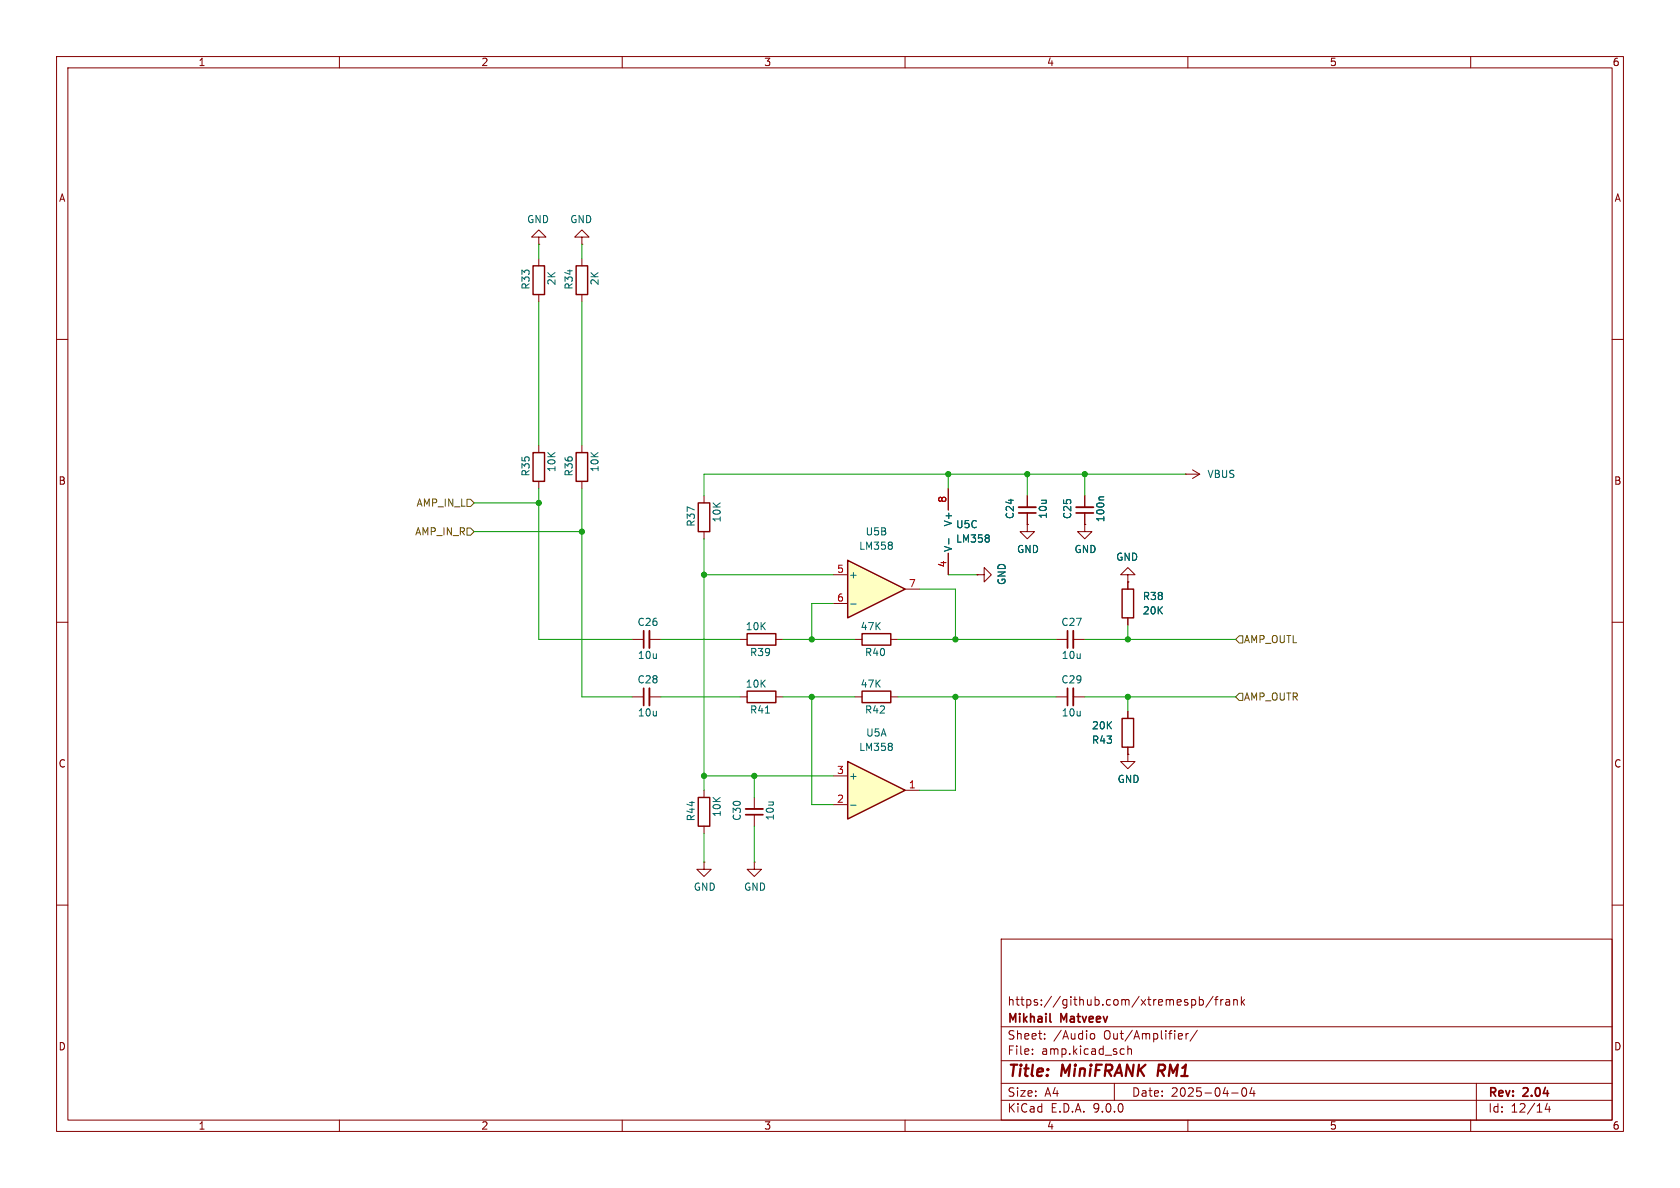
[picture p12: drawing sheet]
<svg xmlns="http://www.w3.org/2000/svg" width="297mm" height="210mm" viewBox="0 0 297 210" stroke-linecap="round" stroke-linejoin="round" font-family="sans-serif">
<g fill="none" stroke="#840000" stroke-width=".18">
<path d="M10 10h277v190h-277zM12 12h273v186h-273zM60 10v2M110 10v2M160 10v2M210 10v2M260 10v2M102.9 45.7v1.3M102.9 52.1v1.2M10 60h2M285 60h2M167.6 86.4v3.8"/>
<path d="M167.6 97.8v3.8M181.6 92.7v1.3h1.3l-1.3 1.3-1.3-1.3h1.3M181.6 92.7h.1M181.6 87.6v2.1M181.6 90.7v2M191.8 92.7v1.3h1.2l-1.2 1.3-1.3-1.3h1.3M191.8 92.7h.1M191.8 87.6v2.1M191.8 90.7v2M209.5 83.8h.1M209.5 83.8h2.6M210.8 83.1l1.3 .7"/>
<path d="M212.1 83.8l-1.3 .8M10 110h2M172.7 101.6h1.3v-1.3l1.3 1.3-1.3 1.3v-1.3M172.7 101.6h.1M186.7 113h2M189.7 113h2.1M199.4 101.6h1.3l-1.3-1.3-1.3 1.3h1.3v1.3M199.4 102.9h.1M199.4 102.9v1.2M199.4 109.2v1.3M285 110h2M186.7 123.2h2"/>
<path d="M189.7 123.2h2.1M199.4 133.4v1.2h1.3l-1.3 1.3-1.3-1.3h1.3M199.4 133.4h.1M199.4 125.7v1.3M199.4 132.1v1.3M10 160h2M177 166h108v32h-108zM210.7 176.8l.4-.1 .3 .3v.4l-.2 .2h-.5M212 176.8l.5-.1 .2 .3v.4l-.1 .2h-.6M212 176.2v1.5M214.5 176.1l-1.3 2M214.7 176.7h.6"/>
<path d="M215.3 176.2l-.3 .2v1.3M215.8 176.7v1M216.2 176.7l-.2 .1-.2 .2M216.7 176.8h.6l.1 .9M217.4 177.1h-.5a.29 .29 0 0 0-.2 .3 .29 .29 0 0 0 .2 .3l.5-.1M218.1 176.8l.2-.1 .4 .1v.9M218.1 176.7v1M219.5 176.2v1.5M219.6 177.1l.4 .6M220 176.7l-.5 .6M285 160h2M60 198v2"/>
<path d="M110 198v2M160 198v2M177 194.5h108M177 191.5h108M177 187.5h108M177 181.5h108M182.5 186.3v.1M182.5 185.5v.1M184.7 183.6v.1M184.7 182.8v.1M192.7 183l.3-.3 .4 .1 .1 .2v.4l-.1 .2-.4 .1-.3-.3M197 191.5v3"/>
<path d="M198.6 185.4l.1 .1M198.7 186.3l-.1 .1M199.4 184.9v1.5M199.4 185.5l.2-.1 .4 .1v.9M208.5 182.7l.5 .1v.3l-.7 .1M209 183.6l-.5 .1M209.7 182.7v1M210 198v2M210.1 182.7l-.3 .1-.1 .2M211.7 182.1l-1.3 2M217.7 193.2h1.2M219.7 192.4l.2-.1a.81 .81 0 0 1 .6 .6 .81 .81 0 0 1-.3 .8l-.2 .1a.81 .81 0 0 1-.3-1.4z"/>
<path d="M221.3 192.2l-.3 1.1h.9M221.7 192.8v1M260 198v2M261 191.5v6.5M273.5 195l-.3 1.1h.9M273.9 195.6v1"/>
</g>
<path d="M204.9 188.2l-.3 2" fill="none" stroke="#840000" stroke-width=".4"/>
<path d="M180.1 90.7h3M190.2 90.7h3.1M188.7 111.5v3.1M188.7 121.7v3M185.6 180.5l.2 .2" fill="none" stroke="#840000" stroke-width=".3"/>
<path d="M101.9 47h2v5.1h-2zM198.4 104.1h2v5.1h-2zM198.4 127h2v5.1h-2z" fill="none" stroke="#840000" stroke-width=".25"/>
<path d="M180.1 89.7h3M190.2 89.7h3.1M189.7 111.5v3.1M189.7 121.7v3" fill="none" stroke="#840000" stroke-width=".33"/>
<path d="M167.7 95.2v1M174.8 94.7v.3M174.8 95.2v.5M195.1 87.8h-.6l-.2 .2" fill="none" stroke="#006464" stroke-width=".18"/>
<path d="M149.9 134.6l10.1 5.1-10.1 5.1z" fill="#ffffc2"/>
<path d="M94.2 47h2.1v5.1h-2.1zM94.2 80h2.1v5.1h-2.1zM101.9 80h2v5.1h-2zM123.4 88.9h2.1v5.1h-2.1zM132.1 112h5.1v2h-5.1zM152.4 112h5.1v2h-5.1zM132.1 122.2h5.1v2h-5.1zM149.9 134.6l10.1 5.1-10.1 5.1zM152.4 122.2h5.1v2h-5.1zM123.4 141h2.1v5.1h-2.1z" fill="none" stroke="#840000" stroke-width=".25"/>
<g fill="none" stroke="#840000" stroke-width=".18">
<path d="M95.2 41.9h1.3l-1.3-1.3-1.2 1.3h1.2v1.3M95.2 43.2h.1M95.2 45.7v1.3M95.2 52.1v1.2M102.9 41.9h1.2l-1.2-1.3-1.3 1.3h1.3v1.3M102.9 43.2h.1M95.2 78.7v1.3M102.9 78.7v1.3M95.2 85.1v1.3M102.9 85.1v1.3M124.5 87.6v1.3M124.5 94v1.3"/>
<path d="M111.8 113h2M114.8 113h2M130.8 113h1.3M137.2 113h1.2M151.1 113h1.3M157.5 113h1.2M111.8 123.2h2M114.8 123.2h2M124.5 139.7v1.3M130.8 123.2h1.3M137.2 123.2h1.2M147.3 137.2h2.6"/>
<path d="M151.1 123.2h1.3M157.5 123.2h1.2M160 139.7h2.6M124.5 152.4v1.3h1.2l-1.2 1.2-1.3-1.2h1.3M124.5 152.4h.1M124.5 146.1v1.2M133.3 141v2M133.3 144v2.1M147.3 142.2h2.6"/>
</g>
<path d="M135.3 126.1h.7M157.7 131.5v.3M157.7 132.1v.4M150.4 142.3h1" fill="none" stroke="#006464" stroke-width=".18"/>
<path d="M113.8 111.5v3.1M113.8 121.7v3M131.8 144h3.1" fill="none" stroke="#840000" stroke-width=".3"/>
<path d="M114.8 111.5v3.1M114.8 121.7v3M131.8 143h3.1" fill="none" stroke="#840000" stroke-width=".33"/>
<path d="M149.9 99.1l10.1 5-10.1 5.1z" fill="#ffffc2"/>
<path d="M149.9 99.1l10.1 5-10.1 5.1z" fill="none" stroke="#840000" stroke-width=".25"/>
<g fill="none" stroke="#840000" stroke-width=".18">
<path d="M167.6 86.4v3.8M167.6 97.8v3.8M181.6 92.7h.1M181.6 87.6v2.1M181.6 90.7v2M191.8 92.7h.1M191.8 87.6v2.1M191.8 90.7v2M147.3 101.6h2.6M147.3 106.7h2.6M160 104.1h2.6M172.7 101.6h.1"/>
<path d="M199.4 102.9h.1M199.4 102.9v1.2M199.4 109.2v1.3M199.4 133.4h.1M199.4 125.7v1.3M199.4 132.1v1.3M133.3 152.4v1.3h1.3l-1.3 1.2-1.2-1.2h1.2M133.3 152.4h.1"/>
</g>
<path d="M157.7 96v.3M157.7 96.5v.5M167.7 95.2v1M174.8 94.7v.3M174.8 95.2v.5M195.1 87.8h-.6l-.2 .2M150.4 106.8h1" fill="none" stroke="#006464" stroke-width=".18"/>
<path d="M82.5 93.3h.7l.6 .7-.6 .6h-.7zM82.5 88.3h.7l.6 .6-.6 .6h-.7zM219.1 112.4h.6v1.3h-.6l-.7-.7zM219.1 122.6h.6v1.2h-.6l-.7-.6z" fill="none" stroke="#725600" stroke-width=".18"/>
<g fill="none" stroke="#009600" stroke-width=".18">
<path d="M95.2 43.2v2.5M95.2 53.3v25.4M102.9 43.2v2.5M102.9 53.3v25.4M83.8 88.9h11.4M83.8 94h19.1M95.2 86.4v26.6h16.6M102.9 86.4v36.8h8.9M124.5 95.3v44.4M167.6 83.8v2.6M181.6 83.8v3.8M191.8 83.8v3.8"/>
<path d="M209.5 83.8h-85v3.8M116.8 113h14M124.5 101.6h22.8M138.4 113h12.7M147.3 106.7h-3.8v6.3M158.7 113h28M162.6 104.1h6.3v8.9M167.6 101.6h5.1M191.8 113h26.6M199.4 110.5v2.5M116.8 123.2h14M124.5 137.2h22.8"/>
<path d="M133.3 137.2v3.8M138.4 123.2h12.7M143.5 123.2v19h3.8M158.7 123.2h28M168.9 123.2v16.5h-6.3M191.8 123.2h26.6M199.4 123.2v2.5M124.5 147.3v5.1M133.3 146.1v6.3"/>
</g>
<g fill="#009600" stroke="#009600" stroke-width=".18">
<circle cx="181.6" cy="83.8" r=".46"/>
<circle cx="191.8" cy="83.8" r=".46"/>
<circle cx="168.9" cy="123.2" r=".46"/>
<circle cx="168.9" cy="113" r=".46"/>
<circle cx="167.6" cy="83.8" r=".46"/>
<circle cx="199.4" cy="123.2" r=".46"/>
<circle cx="199.4" cy="113" r=".46"/>
<circle cx="133.3" cy="137.2" r=".46"/>
<circle cx="143.5" cy="113" r=".46"/>
<circle cx="143.5" cy="123.2" r=".46"/>
<circle cx="124.5" cy="137.2" r=".46"/>
<circle cx="124.5" cy="101.6" r=".46"/>
<circle cx="95.2" cy="88.9" r=".46"/>
<circle cx="102.9" cy="94" r=".46"/>
</g>
<g font-size="2.8" fill="#840000">
<text x="178" y="190.9">Title:</text>
<text x="187.7" y="190.9">MiniFRANK</text>
<text x="205.5" y="190.9">RM1</text>
</g>
<g font-size="2.1" fill="#840000">
<text x="178" y="178">https://github.com/xtremespb/frank</text>
<text x="178" y="184">Sheet:</text>
<text x="178" y="181.2">Mikhail</text>
<text x="186.2" y="184">/Audio</text>
<text x="187.6" y="181.2">Matveev</text>
<text x="195.2" y="184">Out/Amplifier/</text>
<text x="178" y="186.7">File:</text>
<text x="184.1" y="186.7">amp.kicad_sch</text>
<text x="178" y="196.9">KiCad</text>
<text x="178" y="194.1">Size:</text>
<text x="184.7" y="194.1">A4</text>
<text x="185.7" y="196.9">E.D.A.</text>
<text x="193.3" y="196.9">9.0.0</text>
<text x="200" y="194.1">Date:</text>
<text x="207" y="194.1">2025-04-04</text>
<text x="263" y="194.3">Rev:</text>
<text x="263" y="196.9">Id:</text>
<text x="267.1" y="196.9">12/14</text>
<text x="269.4" y="194.3">2.04</text>
</g>
<g font-size="1.8" fill="#840000">
<text x="35" y="11.9">1</text>
<text x="85" y="11.9">2</text>
<text x="135" y="11.9">3</text>
<text x="185" y="11.9">4</text>
<text x="235" y="11.9">5</text>
<text x="285" y="11.9">6</text>
<text x="10.3" y="35.9">A</text>
<text x="285.3" y="35.9">A</text>
<text x="10.3" y="85.9">B</text>
<text x="285.3" y="85.9">B</text>
<text x="10.3" y="135.9">C</text>
<text x="285.3" y="135.9">C</text>
<text x="10.3" y="185.9">D</text>
<text x="285.3" y="185.9">D</text>
<text x="35" y="199.9">1</text>
<text x="85" y="199.9">2</text>
<text x="135" y="199.9">3</text>
<text x="185" y="199.9">4</text>
<text x="235" y="199.9">5</text>
<text x="285" y="199.9">6</text>
</g>
<g font-size="1.8" fill="#006464">
<text x="93.1" y="39.6">GND</text>
<text x="100.7" y="39.6">GND</text>
<text x="93.8" y="51.3" transform="rotate(-90 93.8 51.3)">R33</text>
<text x="98.4" y="50.5" transform="rotate(-90 98.4 50.5)">2K</text>
<text x="101.4" y="51.3" transform="rotate(-90 101.4 51.3)">R34</text>
<text x="106" y="50.5" transform="rotate(-90 106 50.5)">2K</text>
<text x="98.4" y="83.6" transform="rotate(-90 98.4 83.6)">10K</text>
<text x="106" y="83.6" transform="rotate(-90 106 83.6)">10K</text>
<text x="93.8" y="84.3" transform="rotate(-90 93.8 84.3)">R35</text>
<text x="101.4" y="84.3" transform="rotate(-90 101.4 84.3)">R36</text>
<text x="213.4" y="84.7">VBUS</text>
<text x="123" y="93.2" transform="rotate(-90 123 93.2)">R37</text>
<text x="127.6" y="92.4" transform="rotate(-90 127.6 92.4)">10K</text>
<text x="152.9" y="94.8">U5B</text>
<text x="168.5" y="93.2" transform="rotate(-90 168.5 93.2)">V+</text>
<text x="168.9" y="93.6">U5C</text>
<text x="179.4" y="91.9" transform="rotate(-90 179.4 91.9)">C24</text>
<text x="185.3" y="91.8" transform="rotate(-90 185.3 91.8)">10u</text>
<text x="189.6" y="91.9" transform="rotate(-90 189.6 91.9)">C25</text>
<text x="195.4" y="92.4" transform="rotate(-90 195.4 92.4)">100n</text>
<text x="151.8" y="97.4">LM358</text>
<text x="168.5" y="97.7" transform="rotate(-90 168.5 97.7)">V-</text>
<text x="168.9" y="96.1">LM358</text>
<text x="179.7" y="98">GND</text>
<text x="189.9" y="98">GND</text>
<text x="197.2" y="99.3">GND</text>
<text x="150" y="102.5">+</text>
<text x="178" y="103.5" transform="rotate(-90 178 103.5)">GND</text>
<text x="201.9" y="106.3">R38</text>
<text x="112.6" y="110.8">C26</text>
<text x="131.7" y="111.6">10K</text>
<text x="152.1" y="111.6">47K</text>
<text x="187.5" y="110.8">C27</text>
<text x="201.9" y="108.8">20K</text>
<text x="112.7" y="116.7">10u</text>
<text x="132.5" y="116.2">R39</text>
<text x="152.8" y="116.2">R40</text>
<text x="187.6" y="116.7">10u</text>
<text x="112.6" y="121">C28</text>
<text x="131.7" y="121.8">10K</text>
<text x="152.1" y="121.8">47K</text>
<text x="187.5" y="121">C29</text>
<text x="112.7" y="126.8">10u</text>
<text x="132.5" y="126.3">R41</text>
<text x="152.8" y="126.3">R42</text>
<text x="153" y="130.4">U5A</text>
<text x="187.6" y="126.8">10u</text>
<text x="192.9" y="131.7">R43</text>
<text x="192.9" y="129.1">20K</text>
<text x="151.8" y="132.9">LM358</text>
<text x="150" y="138">+</text>
<text x="197.5" y="138.6">GND</text>
<text x="123" y="145.3" transform="rotate(-90 123 145.3)">R44</text>
<text x="127.6" y="144.5" transform="rotate(-90 127.6 144.5)">10K</text>
<text x="131.2" y="145.2" transform="rotate(-90 131.2 145.2)">C30</text>
<text x="137" y="145.1" transform="rotate(-90 137 145.1)">10u</text>
<text x="122.6" y="157.7">GND</text>
<text x="131.4" y="157.7">GND</text>
</g>
<g font-size="1.8" fill="#725600">
<text x="73.5" y="89.8">AMP_IN_L</text>
<text x="73.3" y="94.8">AMP_IN_R</text>
<text x="219.8" y="113.9">AMP_OUTL</text>
<text x="219.8" y="124.1">AMP_OUTR</text>
</g>
<g font-size="1.8" fill="#a90000">
<text x="167.4" y="89" transform="rotate(-90 167.4 89)">8</text>
<text x="147.9" y="101.3">5</text>
<text x="167.4" y="100.4" transform="rotate(-90 167.4 100.4)">4</text>
<text x="147.9" y="106.4">6</text>
<text x="160.6" y="103.9">7</text>
<text x="147.9" y="136.9">3</text>
<text x="147.9" y="142">2</text>
<text x="160.6" y="139.4">1</text>
</g>
</svg>
